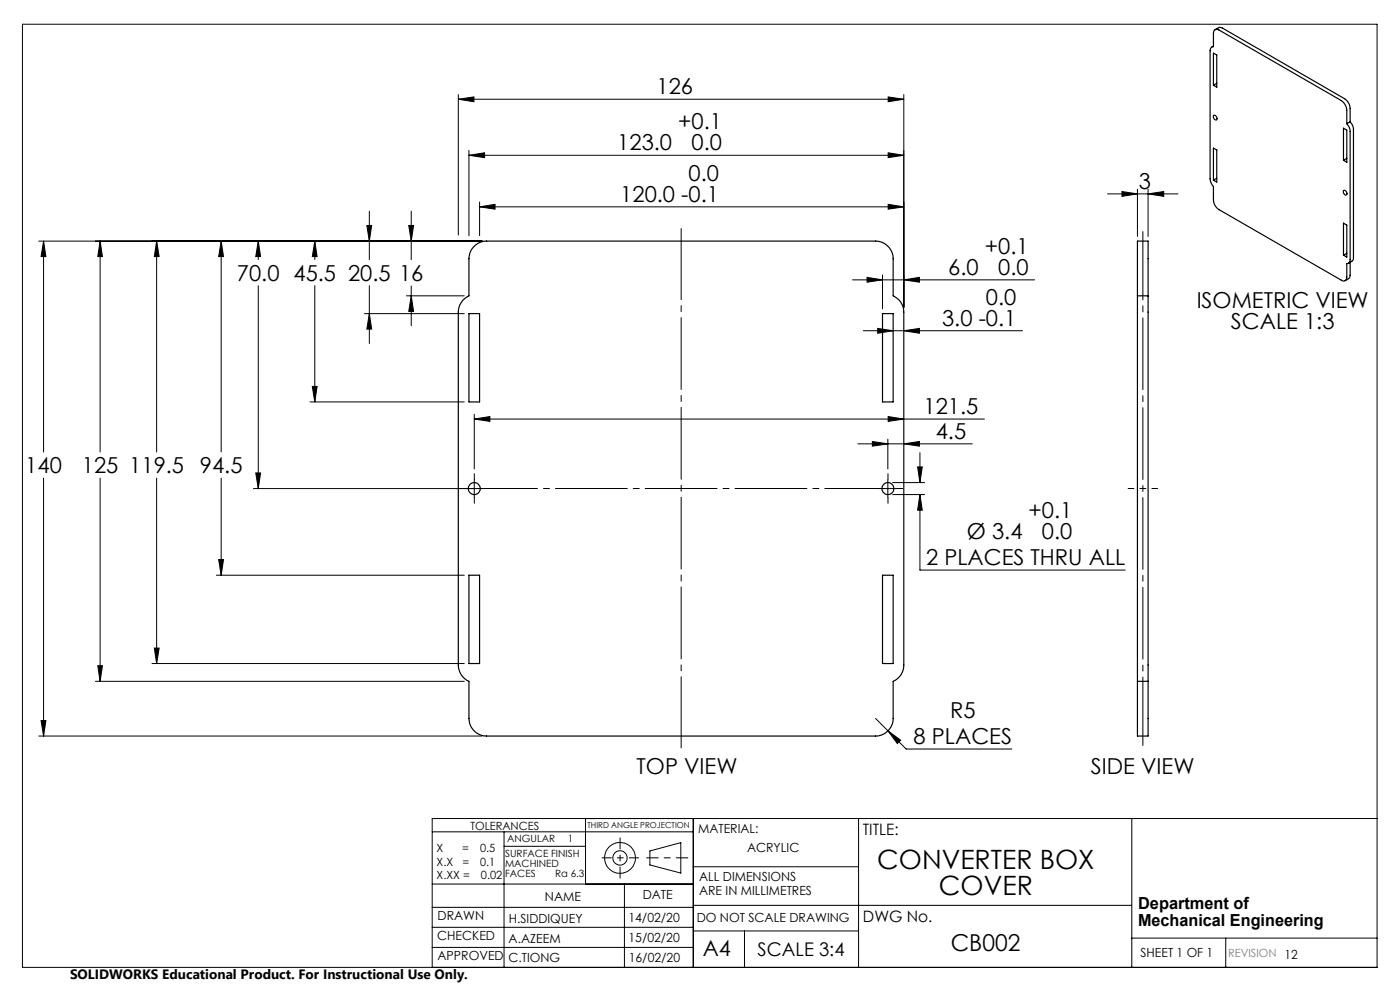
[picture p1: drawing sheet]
<svg xmlns="http://www.w3.org/2000/svg" width="297mm" height="210mm" viewBox="0 0 297 210" stroke-linecap="round" stroke-linejoin="round" font-family="sans-serif">
<g fill="none" stroke="#000" stroke-width=".21">
<path d="M4.8 5.1h287.3v200.1h-287.3zM97.2 21.1l3.3-.5v1zM97.2 20.1v29.8M97.2 21.1h94.5M99.5 32.9l3.3-.5v1zM99.5 31.9v18.1M99.5 32.9h92.2M188.4 20.6l3.3 .5-3.3 .5zM188.4 32.4l3.3 .5-3.3 .5zM191.7 20.1v45.1M8.2 51.1h94M9.2 51.1l.5 3.3h-1z"/>
<path d="M9.2 51.1v44.8M21.2 51.1v44.8M21.2 51.1l.5 3.3h-1zM33.2 51.1l.6 3.3h-1.1zM33.2 51.1v44.8M46.9 51.1l.5 3.3h-1zM46.9 51.1v44.8M54.8 51.1l.5 3.3h-1zM54.8 51.1v4M66.8 51.1l.5 3.3h-1zM66.8 51.1v4M77.8 47.8h1l-.4 3.3z"/>
<path d="M78.4 44.8v10.3M86.7 47.8h1l-.5 3.3zM87.2 44.8v10.3M101.7 43.9l3.3-.6v1.1zM101.7 42.9v7.1M101.7 43.9h90M180.9 59.4h38.6M183.9 58.8l3.3 .6-3.3 .5zM187.2 58.3v7.2M188.4 43.3l3.3 .6-3.3 .5zM191.7 59.4l3.4-.6v1.1zM234.9 41.1h15"/>
<path d="M238 40.6l3.3 .5-3.3 .6zM241.3 40.1v10.1M243.6 41.1l3.3-.5v1.1zM243.6 40.1v10.1M54.8 60.6v43M66.8 60.6v24.7M77.3 66.5h21.2M78.4 66.5l.4 3.3h-1zM78.4 60.6v12.3M86.2 62.8h12.3M87.2 62.8l.5 3.3h-1zM87.2 60.7v8.4"/>
<path d="M183.1 70.2h33.8M186.2 69.7l3.3 .5-3.3 .5zM191.7 70.2l3.4-.5v1zM65.8 85.3h32.7M66.3 82h1l-.5 3.3zM100.6 88.9l3.3-.5v1zM100.6 87.9v11.6M100.6 88.9h108.2M182 94.1h24.3M185.1 93.7l3.2 .4-3.2 .5zM188.3 93.2v6.3M188.4 88.4l3.3 .5-3.3 .5z"/>
<path d="M191.7 94.1l3.4-.4v.9zM194.7 99.1h1l-.5 3.3zM195.2 96v6.4M9.2 101.4v54.7M21.2 101.4v43.1M33.2 101.4v39.3M46.4 118.7h1l-.5 3.3zM46.9 101.4v20.6M53.8 103.6h48.7M54.3 100.3h1l-.5 3.3zM100.6 101.8v3.7M186.5 103.6h3.7"/>
<path d="M188.3 101.8v3.7M189.4 102.4h6.7M189.4 104.9h6.7M195.2 104.9l.5 3.3h-1zM195.2 104.9v16h43.5M32.7 137.5h1.1l-.6 3.2zM45.9 122h52.6M8.2 156.1h94M8.7 152.9h1l-.5 3.2zM20.2 144.5h78.3M20.7 141.2h1l-.5 3.3zM32.2 140.7h66.3"/>
<path d="M185.7 152.4l6.5 6.5h22.5M188.4 155l2.7 2-.7 .7zM91.7 176.5h55.4M106.9 176.5v28.7M106.9 179.5h17.3M124.2 173.6v13.9M147.1 173.6v31.6M182.1 173.6v31.6M240.1 173.6v31.6M292.1 173.6h-200.4v31.6M91.7 196.7h55.4M91.7 192.5h55.4"/>
<path d="M91.7 187.5h55.4M132.5 187.5v17.7M137.9 180.5l6.5-1.8v6.5l-6.5-1.7zM147.1 183.9h35M147.1 197.5h35M147.1 192h93M157.9 197.5v7.7M240.1 199h52M260 199v6.2M91.7 201h55.4"/>
<circle cx="131.5" cy="182" r="1.52"/>
<circle cx="131.5" cy="182" r="3.3"/>
</g>
<path d="M145.9 182h-8.7" fill="none" stroke="#000" stroke-width=".21" stroke-dasharray="15.2 1.3 1.3 1.3" stroke-dashoffset="12.8"/>
<path d="M131.5 177.7v8.6" fill="none" stroke="#000" stroke-width=".21" stroke-dasharray="15.2 1.3 1.3 1.3" stroke-dashoffset="12.9"/>
<path d="M127.7 182h7.8" fill="none" stroke="#000" stroke-width=".21" stroke-dasharray="15.2 1.3 1.3 1.3" stroke-dashoffset="13.3"/>
<path d="M144.5 158.6v-110.1" fill="none" stroke="#000" stroke-width=".21" stroke-dasharray="15.2 1.3 1.3 1.3" stroke-dashoffset=".2"/>
<path d="M101.3 103.6h86.5" fill="none" stroke="#000" stroke-width=".21" stroke-dasharray="15.2 1.3 1.3 1.3" stroke-dashoffset="2.5"/>
<path d="M98.8 103.6h-1.3M100.6 101.7v-1.2M100.6 105.5v1.3M102.5 103.6h1.3M186.5 103.6h-1.3M188.4 101.7v-1.2M188.4 105.5v1.3M190.3 103.6h1.2" fill="none" stroke="#000" stroke-width=".21" stroke-dasharray="15.2 1.3 1.3 1.3"/>
<path d="M242.5 158.1v-109" fill="none" stroke="#000" stroke-width=".21" stroke-dasharray="15.2 1.3 1.3 1.3" stroke-dashoffset=".7"/>
<path d="M245.6 103.6h-6.3" fill="none" stroke="#000" stroke-width=".21" stroke-dasharray="15.2 1.3 1.3 1.3" stroke-dashoffset="14"/>
<g fill="#000">
<path d="M97.2 21.1l3.3-.5v1zM188.4 20.6l3.3 .5-3.3 .5zM101.7 43.9l3.3-.6v1.1zM188.4 43.3l3.3 .6-3.3 .5z"/>
<path d="M183.9 58.8l3.3 .6-3.3 .5zM191.7 59.4l3.4-.6v1.1zM99.5 32.9l3.3-.5v1zM188.4 32.4l3.3 .5-3.3 .5z"/>
<path d="M78.4 66.5l.4 3.3h-1zM77.8 47.8h1l-.4 3.3zM66.3 82h1l-.5 3.3zM66.8 51.1l.5 3.3h-1zM194.7 99.1h1l-.5 3.3zM195.2 104.9l.5 3.3h-1zM54.3 100.3h1l-.5 3.3zM54.8 51.1l.5 3.3h-1zM46.9 51.1l.5 3.3h-1zM46.4 118.7h1l-.5 3.3zM33.2 51.1l.6 3.3h-1.1zM32.7 137.5h1.1l-.6 3.2zM9.2 51.1l.5 3.3h-1zM8.7 152.9h1l-.5 3.2zM86.7 47.8h1l-.5 3.3zM87.2 62.8l.5 3.3h-1zM21.2 51.1l.5 3.3h-1zM20.7 141.2h1l-.5 3.3zM188.4 155l2 2.7 .7-.7zM238 40.6l3.3 .5-3.3 .6zM243.6 41.1l3.3-.5v1.1z"/>
<path d="M191.7 70.2l3.4-.5v1zM186.2 69.7l3.3 .5-3.3 .5zM191.7 94.1l3.4-.4v.9zM185.1 93.7l3.2 .4-3.2 .5zM188.4 88.4l3.3 .5-3.3 .5zM100.6 88.9l3.3-.5v1z"/>
</g>
<g fill="none" stroke="#000" stroke-width=".25">
<path d="M257.4 9.8l-.3 .2M257.4 11.3l.7 .4v6.8l-.7-.4zM257.7 6.3l.3-.1 .6 .2 26 14.9a2.76 2.76 0 0 1 1.1 2.1v2.8a2.48 2.48 0 0 1 .7 1.7v27.2a.69 .69 0 0 1-.7 .8v2.9a.71 .71 0 0 1-.3 .7 .71 .71 0 0 1-.8-.1l-26-14.9a2.5 2.5 0 0 1-1.2-2.1v-2.8l-.7-1.5v-27.3a.74 .74 0 0 1 .7-.9v-2.9zM257.8 6.3l.8-.5 .7 .2 26 14.9a2.59 2.59 0 0 1 1.1 2.1v2.9M258.1 17.7l-.7 .4M257.4 31.4l.7 .4v6.8l-.7-.4zM257.5 24.4a.59 .59 0 0 1 .6 .4 .59 .59 0 0 1-.1 .7 .68 .68 0 0 1-.5-1.1zM258.1 37.8l-.7 .4M285 27.2l.7 .4v6.8l-.7-.4zM285.7 33.6l-.7 .4M286.4 25.9a2.31 2.31 0 0 1 .7 1.6v27.3l-.2 .5-.8 .5M286.4 25.9l-.7 .3"/>
<path d="M100.4 52.5a3.6 3.6 0 0 1 2.8-1.4h82.5a3.8 3.8 0 0 1 3.8 3.8v7.9a3.8 3.8 0 0 1 2.2 3.4v74.9a3.7 3.7 0 0 1-2.2 3.4v7.9a3.8 3.8 0 0 1-3.8 3.7h-82.5a3.8 3.8 0 0 1-3.7-3.7v-7.9a3.8 3.8 0 0 1-2.3-3.4v-74.9a3.9 3.9 0 0 1 2.3-3.4v-7.9a3.5 3.5 0 0 1 .9-2.4zM285 40.4a.57 .57 0 0 1 .6 .3 .57 .57 0 0 1-.1 .7 .72 .72 0 0 1-.5-1zM285 47.3l.7 .5v6.7l-.7-.4zM285.7 53.7l-.7 .4M286.4 55.6l-.1 3.2-.9 .7M99.5 66.5h2.2v18.8h-2.2zM187.2 66.5h2.3v18.8h-2.3zM241.3 62.8v81.7M241.3 62.8v-11.7h2.3v11.7M241.3 62.8h2.3M243.6 62.8v81.7M99.5 122h2.2v18.7h-2.2z"/>
<path d="M187.2 122h2.3v18.7h-2.3zM241.3 144.5v11.6h2.3v-11.6M241.3 144.5h2.3"/>
<circle cx="100.6" cy="103.6" r="1.27"/>
<circle cx="188.4" cy="103.6" r="1.27"/>
</g>
<g font-size="5.6">
<text x="186.1" y="184.2">CONVERTER BOX</text>
<text x="199.2" y="189.9">COVER</text>
</g>
<text font-size="4.9" x="201.7" y="201.7">CB002</text>
<g font-size="4.7">
<text x="139.3" y="20">126</text>
<text x="143.9" y="27.4">+0.1</text>
<text x="131" y="31.9">123.0</text>
<text x="146.7" y="31.9">0.0</text>
<text x="146.1" y="38.3">0.0</text>
<text x="241.6" y="40.1">3</text>
<text x="131.6" y="42.8">120.0 -0.1</text>
<text x="208.9" y="53.8">+0.1</text>
<text x="50.3" y="59.6">70.0 45.5 20.5 16</text>
<text x="201.2" y="58.3">6.0</text>
<text x="211.8" y="58.3">0.0</text>
<text x="209.2" y="64.6">0.0</text>
<text x="253.9" y="65.4">ISOMETRIC VIEW</text>
<text x="199.9" y="69.1">3.0 -0.1</text>
<text x="261.1" y="69.9">SCALE 1:3</text>
<text x="195.9" y="87.9">121.5</text>
<text x="198.5" y="93.1">4.5</text>
<text x="5.4" y="100.4">140</text>
<text x="17.4" y="100.4">125 119.5</text>
<text x="42.4" y="100.4">94.5</text>
<text x="218.2" y="109.8">+0.1</text>
<text x="196.5" y="119.9">2 PLACES THRU ALL</text>
<text x="205.1" y="114.3">Ø 3.4</text>
<text x="221" y="114.3">0.0</text>
<text x="201.6" y="152.3">R5</text>
<text x="193.8" y="157.9">8 PLACES</text>
<text x="135.1" y="164.2">TOP VIEW</text>
<text x="231.4" y="164.3">SIDE VIEW</text>
<text x="149.1" y="202.9">A4</text>
</g>
<text font-size="4" x="160.7" y="202.8">SCALE 3:4</text>
<g font-size="3.5">
<text x="241.4" y="192.8">Department of</text>
<text x="241.4" y="196.3">Mechanical Engineering</text>
</g>
<g font-size="3.3">
<text x="183" y="177.2">TITLE:</text>
<text x="183.1" y="195.7">DWG No.</text>
</g>
<text font-size="2.9" x="14.9" y="207.6">SOLIDWORKS Educational Product. For Instructional Use Only.</text>
<g font-size="2.7">
<text x="148.1" y="176.7">MATERIAL:</text>
<text x="158.5" y="180.8">ACRYLIC</text>
<text x="115.6" y="191">NAME</text>
<text x="136.3" y="190.8">DATE</text>
<text x="148.3" y="186.8">ALL DIMENSIONS</text>
<text x="148.3" y="189.8">ARE IN MILLIMETRES</text>
<text x="92.8" y="195.2">DRAWN</text>
<text x="107.9" y="195.7">H.SIDDIQUEY</text>
<text x="133.3" y="195.6">14/02/20</text>
<text x="147.8" y="195.7">DO NOT SCALE DRAWING</text>
<text x="92.8" y="199.3">CHECKED</text>
<text x="92.8" y="203.6">APPROVED</text>
<text x="107.9" y="199.9">A.AZEEM</text>
<text x="133.3" y="199.8">15/02/20</text>
<text x="242" y="203">SHEET 1 OF 1</text>
<text x="107.9" y="204.1">C.TIONG</text>
<text x="133.4" y="204">16/02/20</text>
</g>
<g font-size="2.4">
<text x="99.8" y="176">TOLERANCES</text>
<text x="92.6" y="180.8">X</text>
<text x="92.6" y="183.6">X.X</text>
<text x="98" y="180.8">=</text>
<text x="98.1" y="183.6">=</text>
<text x="101.8" y="180.8">0.5</text>
<text x="101.9" y="183.6">0.1</text>
<text x="92.6" y="186.4">X.XX =</text>
<text x="102" y="186.4">0.02</text>
</g>
<text font-size="2.4" fill="#808080" x="260.6" y="203">REVISION 12</text>
<g font-size="2.1">
<text x="107.6" y="178.6">ANGULAR</text>
<text x="120.5" y="178.6">1</text>
<text x="107.2" y="181.8">SURFACE FINISH</text>
<text x="107.2" y="183.9">MACHINED</text>
<text x="107.2" y="186">FACES</text>
<text x="117.8" y="186">Ra 6.3</text>
</g>
<text font-size="1.7" x="124.6" y="175.7">THIRD ANGLE PROJECTION</text>
</svg>
